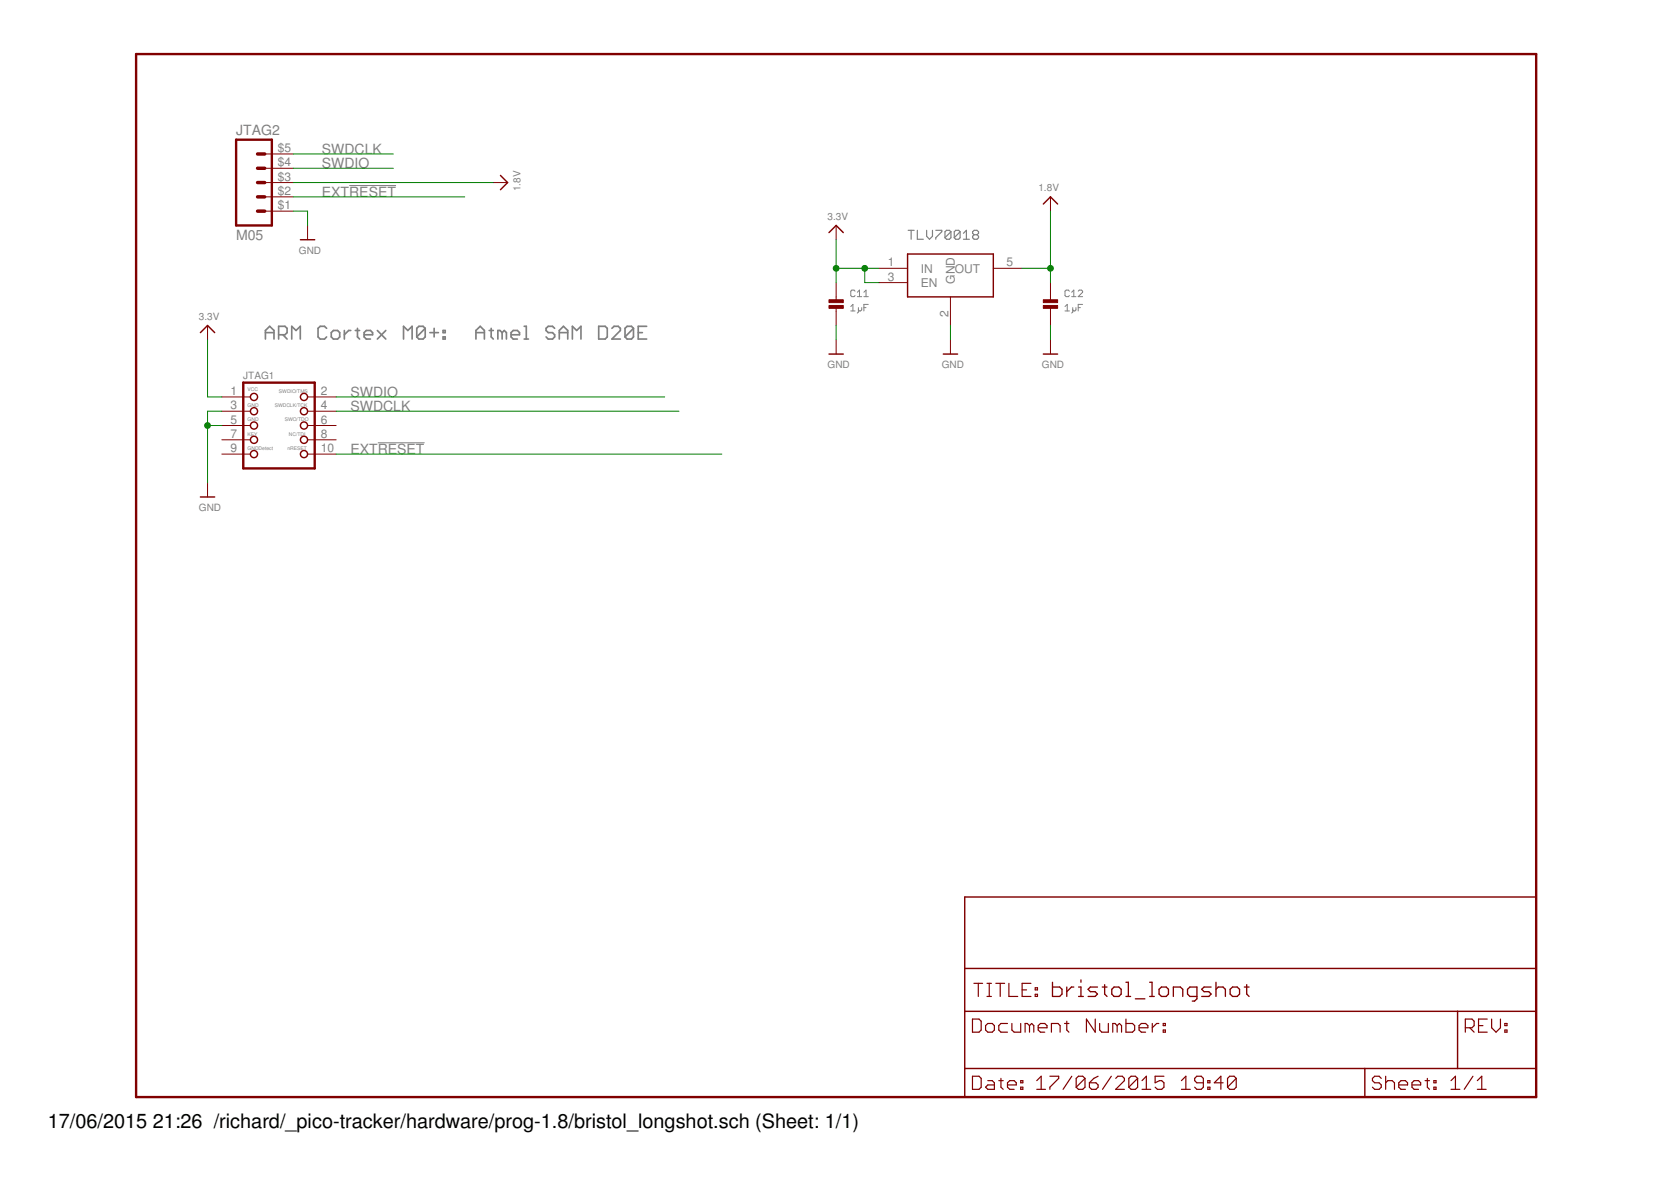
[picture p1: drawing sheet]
<?xml version="1.0" encoding="utf-8"?>
<!DOCTYPE eagle SYSTEM "eagle.dtd">
<!--
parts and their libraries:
SparkFun: Licensing: CC v3.0 Share-Alike You are welcome to use this library for commercial purposes.
microbuilder_v3: This work is placed in the public domain, and may be freely used for commercial and non-commercial work with the following conditions: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
-->
<eagle version="7.3.0">
<drawing>
<settings>
<setting alwaysvectorfont="no"/>
<setting verticaltext="up"/>
</settings>
<grid distance="0.1" unitdist="inch" unit="inch" style="lines" multiple="1" display="no" altdistance="0.01" altunitdist="inch" altunit="inch"/>
<schematic xreflabel="%F%N/%S.%C%R" xrefpart="/%S.%C%R">
<libraries>
<library name="SparkFun">
<symbols>
<symbol name="LETTER_L">
<wire x1="0" y1="185.42" x2="248.92" y2="185.42" width="0.4064" layer="94"/>
<wire x1="248.92" y1="185.42" x2="248.92" y2="0" width="0.4064" layer="94"/>
<wire x1="0" y1="185.42" x2="0" y2="0" width="0.4064" layer="94"/>
<wire x1="0" y1="0" x2="248.92" y2="0" width="0.4064" layer="94"/>
</symbol>
<symbol name="DOCFIELD">
<wire x1="0" y1="0" x2="71.12" y2="0" width="0.254" layer="94"/>
<wire x1="101.6" y1="15.24" x2="87.63" y2="15.24" width="0.254" layer="94"/>
<wire x1="0" y1="0" x2="0" y2="5.08" width="0.254" layer="94"/>
<wire x1="0" y1="5.08" x2="71.12" y2="5.08" width="0.254" layer="94"/>
<wire x1="0" y1="5.08" x2="0" y2="15.24" width="0.254" layer="94"/>
<wire x1="101.6" y1="15.24" x2="101.6" y2="5.08" width="0.254" layer="94"/>
<wire x1="71.12" y1="5.08" x2="71.12" y2="0" width="0.254" layer="94"/>
<wire x1="71.12" y1="5.08" x2="87.63" y2="5.08" width="0.254" layer="94"/>
<wire x1="71.12" y1="0" x2="101.6" y2="0" width="0.254" layer="94"/>
<wire x1="87.63" y1="15.24" x2="87.63" y2="5.08" width="0.254" layer="94"/>
<wire x1="87.63" y1="15.24" x2="0" y2="15.24" width="0.254" layer="94"/>
<wire x1="87.63" y1="5.08" x2="101.6" y2="5.08" width="0.254" layer="94"/>
<wire x1="101.6" y1="5.08" x2="101.6" y2="0" width="0.254" layer="94"/>
<wire x1="0" y1="15.24" x2="0" y2="22.86" width="0.254" layer="94"/>
<wire x1="101.6" y1="35.56" x2="0" y2="35.56" width="0.254" layer="94"/>
<wire x1="101.6" y1="35.56" x2="101.6" y2="22.86" width="0.254" layer="94"/>
<wire x1="0" y1="22.86" x2="101.6" y2="22.86" width="0.254" layer="94"/>
<wire x1="0" y1="22.86" x2="0" y2="35.56" width="0.254" layer="94"/>
<wire x1="101.6" y1="22.86" x2="101.6" y2="15.24" width="0.254" layer="94"/>
<text x="1.27" y="1.27" size="2.54" layer="94" font="vector">Date:</text>
<text x="12.7" y="1.27" size="2.54" layer="94" font="vector">&gt;LAST_DATE_TIME</text>
<text x="72.39" y="1.27" size="2.54" layer="94" font="vector">Sheet:</text>
<text x="86.36" y="1.27" size="2.54" layer="94" font="vector">&gt;SHEET</text>
<text x="88.9" y="11.43" size="2.54" layer="94" font="vector">REV:</text>
<text x="1.524" y="17.78" size="2.54" layer="94" font="vector">TITLE:</text>
<text x="1.27" y="11.43" size="2.54" layer="94" font="vector">Document Number:</text>
<text x="15.494" y="17.78" size="2.7432" layer="94" font="vector">&gt;DRAWING_NAME</text>
</symbol>
</symbols>
<devicesets>
<deviceset name="FRAME-LETTER" prefix="FRAME">
<gates>
<gate name="G$1" symbol="LETTER_L" x="0" y="0"/>
<gate name="G$2" symbol="DOCFIELD" x="147.32" y="0" addlevel="must"/>
</gates>
<devices>
<device name="">
<technologies>
<technology name=""/>
</technologies>
</device>
</devices>
</deviceset>
</devicesets>
</library>
<library name="microbuilder_v3">
<symbols>
<symbol name="GND">
<wire x1="-1.27" y1="0" x2="1.27" y2="0" width="0.254" layer="94"/>
<text x="-1.524" y="-2.54" size="1.27" layer="96">&gt;VALUE</text>
<pin name="GND" x="0" y="2.54" visible="off" length="short" direction="sup" rot="R270"/>
</symbol>
<symbol name="JTAG-CORTEXM3">
<wire x1="-6.35" y1="12.7" x2="6.35" y2="12.7" width="0.4064" layer="94"/>
<wire x1="6.35" y1="-2.54" x2="6.35" y2="12.7" width="0.4064" layer="94"/>
<wire x1="6.35" y1="-2.54" x2="-6.35" y2="-2.54" width="0.4064" layer="94"/>
<wire x1="-6.35" y1="12.7" x2="-6.35" y2="-2.54" width="0.4064" layer="94"/>
<circle x="-4.445" y="10.16" radius="0.635" width="0.254" layer="94"/>
<circle x="-4.445" y="7.62" radius="0.635" width="0.254" layer="94"/>
<circle x="-4.445" y="5.08" radius="0.635" width="0.254" layer="94"/>
<circle x="-4.445" y="2.54" radius="0.635" width="0.254" layer="94"/>
<circle x="-4.445" y="0" radius="0.635" width="0.254" layer="94"/>
<circle x="4.445" y="10.16" radius="0.635" width="0.254" layer="94"/>
<circle x="4.445" y="7.62" radius="0.635" width="0.254" layer="94"/>
<circle x="4.445" y="5.08" radius="0.635" width="0.254" layer="94"/>
<circle x="4.445" y="2.54" radius="0.635" width="0.254" layer="94"/>
<circle x="4.445" y="0" radius="0.635" width="0.254" layer="94"/>
<text x="-6.35" y="13.335" size="1.27" layer="95">&gt;NAME</text>
<text x="1.524" y="0.762" size="0.635" layer="95">nRESET</text>
<text x="1.778" y="3.302" size="0.635" layer="95">NC/TDI</text>
<text x="1.016" y="5.842" size="0.635" layer="95">SWO/TDO</text>
<text x="-0.762" y="8.382" size="0.635" layer="95">SWDCLK/TCK</text>
<text x="0" y="10.922" size="0.635" layer="95">SWDIO/TMS</text>
<text x="-5.588" y="11.176" size="0.635" layer="95">VCC</text>
<text x="-5.588" y="8.382" size="0.635" layer="95">GND</text>
<text x="-5.588" y="5.842" size="0.635" layer="95">GND</text>
<text x="-5.588" y="3.302" size="0.635" layer="95">KEY</text>
<text x="-5.588" y="0.762" size="0.635" layer="95">GNDDetect</text>
<text x="-6.35" y="-4.445" size="1.27" layer="96">&gt;VALUE</text>
<pin name="1" x="-10.16" y="10.16" visible="pad" length="middle" direction="pas" swaplevel="1"/>
<pin name="2" x="10.16" y="10.16" visible="pad" length="middle" direction="pas" swaplevel="1" rot="R180"/>
<pin name="3" x="-10.16" y="7.62" visible="pad" length="middle" direction="pas" swaplevel="1"/>
<pin name="4" x="10.16" y="7.62" visible="pad" length="middle" direction="pas" swaplevel="1" rot="R180"/>
<pin name="5" x="-10.16" y="5.08" visible="pad" length="middle" direction="pas" swaplevel="1"/>
<pin name="6" x="10.16" y="5.08" visible="pad" length="middle" direction="pas" swaplevel="1" rot="R180"/>
<pin name="7" x="-10.16" y="2.54" visible="pad" length="middle" direction="pas" swaplevel="1"/>
<pin name="8" x="10.16" y="2.54" visible="pad" length="middle" direction="pas" swaplevel="1" rot="R180"/>
<pin name="9" x="-10.16" y="0" visible="pad" length="middle" direction="pas" swaplevel="1"/>
<pin name="10" x="10.16" y="0" visible="pad" length="middle" direction="pas" swaplevel="1" rot="R180"/>
</symbol>
<symbol name="3.3V">
<wire x1="-1.27" y1="-1.27" x2="0" y2="0" width="0.254" layer="94"/>
<wire x1="0" y1="0" x2="1.27" y2="-1.27" width="0.254" layer="94"/>
<text x="-1.524" y="1.016" size="1.27" layer="96">&gt;VALUE</text>
<pin name="3.3V" x="0" y="-2.54" visible="off" length="short" direction="sup" rot="R90"/>
</symbol>
<symbol name="1.8V">
<wire x1="-1.27" y1="-1.27" x2="0" y2="0" width="0.254" layer="94"/>
<wire x1="0" y1="0" x2="1.27" y2="-1.27" width="0.254" layer="94"/>
<text x="-1.524" y="1.016" size="1.27" layer="96">&gt;VALUE</text>
<pin name="1.8V" x="0" y="-2.54" visible="off" length="short" direction="sup" rot="R90"/>
</symbol>
<symbol name="CAPACITOR">
<wire x1="0" y1="0.762" x2="0" y2="0" width="0.1524" layer="94"/>
<wire x1="0" y1="2.54" x2="0" y2="1.778" width="0.1524" layer="94"/>
<text x="2.54" y="2.54" size="1.27" layer="95" font="vector">&gt;NAME</text>
<text x="2.54" y="0" size="1.27" layer="96" font="vector">&gt;VALUE</text>
<rectangle x1="-1.27" y1="0.508" x2="1.27" y2="1.016" layer="94"/>
<rectangle x1="-1.27" y1="1.524" x2="1.27" y2="2.032" layer="94"/>
<pin name="P$1" x="0" y="5.08" visible="off" length="short" direction="pas" swaplevel="1" rot="R270"/>
<pin name="P$2" x="0" y="-2.54" visible="off" length="short" direction="pas" swaplevel="1" rot="R90"/>
</symbol>
</symbols>
<devicesets>
<deviceset name="GND">
<gates>
<gate name="G$1" symbol="GND" x="0" y="0"/>
</gates>
<devices>
<device name="">
<technologies>
<technology name=""/>
</technologies>
</device>
</devices>
</deviceset>
<deviceset name="JTAG-CORTEXM3" prefix="JTAG" uservalue="yes">
<gates>
<gate name="G$1" symbol="JTAG-CORTEXM3" x="0" y="-5.08"/>
</gates>
<devices>
<device name="SMT" package="2X05_1.27MM_SMT">
<connects>
<connect gate="G$1" pin="1" pad="1"/>
<connect gate="G$1" pin="10" pad="10"/>
<connect gate="G$1" pin="2" pad="2"/>
<connect gate="G$1" pin="3" pad="3"/>
<connect gate="G$1" pin="4" pad="4"/>
<connect gate="G$1" pin="5" pad="5"/>
<connect gate="G$1" pin="6" pad="6"/>
<connect gate="G$1" pin="7" pad="7"/>
<connect gate="G$1" pin="8" pad="8"/>
<connect gate="G$1" pin="9" pad="9"/>
</connects>
<technologies>
<technology name=""/>
</technologies>
</device>
<device name="MOLEX" package="CORTEXM3_SWD10_MOLEX">
<connects>
<connect gate="G$1" pin="1" pad="1"/>
<connect gate="G$1" pin="10" pad="10"/>
<connect gate="G$1" pin="2" pad="2"/>
<connect gate="G$1" pin="3" pad="3"/>
<connect gate="G$1" pin="4" pad="4"/>
<connect gate="G$1" pin="5" pad="5"/>
<connect gate="G$1" pin="6" pad="6"/>
<connect gate="G$1" pin="7" pad="7"/>
<connect gate="G$1" pin="8" pad="8"/>
<connect gate="G$1" pin="9" pad="9"/>
</connects>
<technologies>
<technology name=""/>
</technologies>
</device>
<device name="MOLEX20" package="JTAG-ARM">
<connects>
<connect gate="G$1" pin="1" pad="1"/>
<connect gate="G$1" pin="10" pad="15"/>
<connect gate="G$1" pin="2" pad="7"/>
<connect gate="G$1" pin="3" pad="4"/>
<connect gate="G$1" pin="4" pad="9"/>
<connect gate="G$1" pin="5" pad="6"/>
<connect gate="G$1" pin="6" pad="13"/>
<connect gate="G$1" pin="7" pad="10"/>
<connect gate="G$1" pin="8" pad="17"/>
<connect gate="G$1" pin="9" pad="8"/>
</connects>
<technologies>
<technology name=""/>
</technologies>
</device>
<device name="" package="2X05_1.27MM">
<connects>
<connect gate="G$1" pin="1" pad="1"/>
<connect gate="G$1" pin="10" pad="10"/>
<connect gate="G$1" pin="2" pad="2"/>
<connect gate="G$1" pin="3" pad="3"/>
<connect gate="G$1" pin="4" pad="4"/>
<connect gate="G$1" pin="5" pad="5"/>
<connect gate="G$1" pin="6" pad="6"/>
<connect gate="G$1" pin="7" pad="7"/>
<connect gate="G$1" pin="8" pad="8"/>
<connect gate="G$1" pin="9" pad="9"/>
</connects>
<technologies>
<technology name=""/>
</technologies>
</device>
</devices>
</deviceset>
<deviceset name="3.3V">
<gates>
<gate name="G$1" symbol="3.3V" x="0" y="0"/>
</gates>
<devices>
<device name="">
<technologies>
<technology name=""/>
</technologies>
</device>
</devices>
</deviceset>
<deviceset name="1.8V">
<gates>
<gate name="G$1" symbol="1.8V" x="0" y="0"/>
</gates>
<devices>
<device name="">
<technologies>
<technology name=""/>
</technologies>
</device>
</devices>
</deviceset>
<deviceset name="CAP_CERAMIC" prefix="C" uservalue="yes">
<gates>
<gate name="G$1" symbol="CAPACITOR" x="0" y="-2.54"/>
</gates>
<devices>
<device name="0805" package="0805">
<connects>
<connect gate="G$1" pin="P$1" pad="1"/>
<connect gate="G$1" pin="P$2" pad="2"/>
</connects>
<technologies>
<technology name=""/>
</technologies>
</device>
<device name="1206" package="1206">
<connects>
<connect gate="G$1" pin="P$1" pad="1"/>
<connect gate="G$1" pin="P$2" pad="2"/>
</connects>
<technologies>
<technology name=""/>
</technologies>
</device>
<device name="0603" package="0603">
<connects>
<connect gate="G$1" pin="P$1" pad="1"/>
<connect gate="G$1" pin="P$2" pad="2"/>
</connects>
<technologies>
<technology name=""/>
</technologies>
</device>
<device name="0402" package="0402">
<connects>
<connect gate="G$1" pin="P$1" pad="1"/>
<connect gate="G$1" pin="P$2" pad="2"/>
</connects>
<technologies>
<technology name=""/>
</technologies>
</device>
<device name="0603MINI" package="0603-MINI">
<connects>
<connect gate="G$1" pin="P$1" pad="1"/>
<connect gate="G$1" pin="P$2" pad="2"/>
</connects>
<technologies>
<technology name=""/>
</technologies>
</device>
<device name="0805-NOTHERMALS" package="0805_NOTHERMALS">
<connects>
<connect gate="G$1" pin="P$1" pad="1"/>
<connect gate="G$1" pin="P$2" pad="2"/>
</connects>
<technologies>
<technology name=""/>
</technologies>
</device>
<device name="_0402" package="_0402">
<connects>
<connect gate="G$1" pin="P$1" pad="1"/>
<connect gate="G$1" pin="P$2" pad="2"/>
</connects>
<technologies>
<technology name=""/>
</technologies>
</device>
<device name="_0402MP" package="_0402MP">
<connects>
<connect gate="G$1" pin="P$1" pad="1"/>
<connect gate="G$1" pin="P$2" pad="2"/>
</connects>
<technologies>
<technology name=""/>
</technologies>
</device>
<device name="_0603" package="_0603">
<connects>
<connect gate="G$1" pin="P$1" pad="1"/>
<connect gate="G$1" pin="P$2" pad="2"/>
</connects>
<technologies>
<technology name=""/>
</technologies>
</device>
<device name="_0603MP" package="_0603MP">
<connects>
<connect gate="G$1" pin="P$1" pad="1"/>
<connect gate="G$1" pin="P$2" pad="2"/>
</connects>
<technologies>
<technology name=""/>
</technologies>
</device>
<device name="_0805" package="_0805">
<connects>
<connect gate="G$1" pin="P$1" pad="1"/>
<connect gate="G$1" pin="P$2" pad="2"/>
</connects>
<technologies>
<technology name=""/>
</technologies>
</device>
<device name="_0805MP" package="_0805MP">
<connects>
<connect gate="G$1" pin="P$1" pad="1"/>
<connect gate="G$1" pin="P$2" pad="2"/>
</connects>
<technologies>
<technology name=""/>
</technologies>
</device>
</devices>
</deviceset>
</devicesets>
</library>
<library name="fbri">
<symbols>
<symbol name="M05">
<wire x1="1.27" y1="-7.62" x2="-5.08" y2="-7.62" width="0.4064" layer="94"/>
<wire x1="-1.27" y1="0" x2="0" y2="0" width="0.6096" layer="94"/>
<wire x1="-1.27" y1="-2.54" x2="0" y2="-2.54" width="0.6096" layer="94"/>
<wire x1="-1.27" y1="-5.08" x2="0" y2="-5.08" width="0.6096" layer="94"/>
<wire x1="-5.08" y1="7.62" x2="-5.08" y2="-7.62" width="0.4064" layer="94"/>
<wire x1="1.27" y1="-7.62" x2="1.27" y2="7.62" width="0.4064" layer="94"/>
<wire x1="-5.08" y1="7.62" x2="1.27" y2="7.62" width="0.4064" layer="94"/>
<wire x1="-1.27" y1="5.08" x2="0" y2="5.08" width="0.6096" layer="94"/>
<wire x1="-1.27" y1="2.54" x2="0" y2="2.54" width="0.6096" layer="94"/>
<text x="-5.08" y="-10.16" size="1.778" layer="96">&gt;VALUE</text>
<text x="-5.08" y="8.382" size="1.778" layer="95">&gt;NAME</text>
<pin name="1" x="5.08" y="-5.08" visible="pad" length="middle" direction="pas" swaplevel="1" rot="R180"/>
<pin name="2" x="5.08" y="-2.54" visible="pad" length="middle" direction="pas" swaplevel="1" rot="R180"/>
<pin name="3" x="5.08" y="0" visible="pad" length="middle" direction="pas" swaplevel="1" rot="R180"/>
<pin name="4" x="5.08" y="2.54" visible="pad" length="middle" direction="pas" swaplevel="1" rot="R180"/>
<pin name="5" x="5.08" y="5.08" visible="pad" length="middle" direction="pas" swaplevel="1" rot="R180"/>
</symbol>
</symbols>
<devicesets>
<deviceset name="M05">
<gates>
<gate name="A" symbol="M05" x="0" y="0"/>
</gates>
<devices>
<device name="" package="M05_SIDE">
<connects>
<connect gate="A" pin="1" pad="$1"/>
<connect gate="A" pin="2" pad="$2"/>
<connect gate="A" pin="3" pad="$3"/>
<connect gate="A" pin="4" pad="$4"/>
<connect gate="A" pin="5" pad="$5"/>
</connects>
<technologies>
<technology name=""/>
</technologies>
</device>
</devices>
</deviceset>
</devicesets>
</library>
<library name="microbuilder">
<symbols>
<symbol name="GND">
<wire x1="-1.27" y1="0" x2="1.27" y2="0" width="0.254" layer="94"/>
<text x="-1.524" y="-2.54" size="1.27" layer="96">&gt;VALUE</text>
<pin name="GND" x="0" y="2.54" visible="off" length="short" direction="sup" rot="R270"/>
</symbol>
</symbols>
<devicesets>
<deviceset name="GND">
<gates>
<gate name="G$1" symbol="GND" x="0" y="0"/>
</gates>
<devices>
<device name="">
<technologies>
<technology name=""/>
</technologies>
</device>
</devices>
</deviceset>
</devicesets>
</library>
<library name="tlv700">
<symbols>
<symbol name="TLV700">
<pin name="GND" x="7.62" y="-5.08" length="middle" rot="R90"/>
<pin name="EN" x="-5.08" y="2.54" length="middle"/>
<pin name="IN" x="-5.08" y="5.08" length="middle"/>
<pin name="OUT" x="20.32" y="5.08" length="middle" rot="R180"/>
<wire x1="0" y1="7.62" x2="15.24" y2="7.62" width="0.254" layer="94"/>
<wire x1="15.24" y1="7.62" x2="15.24" y2="0" width="0.254" layer="94"/>
<wire x1="15.24" y1="0" x2="0" y2="0" width="0.254" layer="94"/>
<wire x1="0" y1="0" x2="0" y2="7.62" width="0.254" layer="94"/>
</symbol>
</symbols>
<devicesets>
<deviceset name="TLV700">
<gates>
<gate name="G$1" symbol="TLV700" x="0" y="0"/>
</gates>
<devices>
<device name="DCC" package="SOT23-5L">
<connects>
<connect gate="G$1" pin="EN" pad="3"/>
<connect gate="G$1" pin="GND" pad="2"/>
<connect gate="G$1" pin="IN" pad="1"/>
<connect gate="G$1" pin="OUT" pad="5"/>
</connects>
<technologies>
<technology name=""/>
</technologies>
</device>
<device name="DCK" package="SC70-5L">
<connects>
<connect gate="G$1" pin="EN" pad="3"/>
<connect gate="G$1" pin="GND" pad="2"/>
<connect gate="G$1" pin="IN" pad="1"/>
<connect gate="G$1" pin="OUT" pad="5"/>
</connects>
<technologies>
<technology name=""/>
</technologies>
</device>
</devices>
</deviceset>
</devicesets>
</library>
</libraries>
<attributes>
</attributes>
<variantdefs>
</variantdefs>
<classes>
<class number="0" name="default" width="0" drill="0">
</class>
</classes>
<parts>
<part name="FRAME1" library="SparkFun" deviceset="FRAME-LETTER" device=""/>
<part name="U$6" library="microbuilder_v3" deviceset="GND" device=""/>
<part name="JTAG2" library="fbri" deviceset="M05" device=""/>
<part name="U$1" library="microbuilder_v3" deviceset="GND" device=""/>
<part name="JTAG1" library="microbuilder_v3" deviceset="JTAG-CORTEXM3" device="SMT"/>
<part name="U$2" library="microbuilder_v3" deviceset="3.3V" device=""/>
<part name="U$34" library="microbuilder_v3" deviceset="1.8V" device=""/>
<part name="U1" library="tlv700" deviceset="TLV700" device="DCK" value="TLV70018DCK"/>
<part name="U$70" library="microbuilder" deviceset="GND" device=""/>
<part name="U$83" library="microbuilder" deviceset="GND" device=""/>
<part name="U$84" library="microbuilder" deviceset="GND" device=""/>
<part name="U$4" library="microbuilder_v3" deviceset="3.3V" device=""/>
<part name="C11" library="microbuilder_v3" deviceset="CAP_CERAMIC" device="_0402" value="1µF"/>
<part name="C12" library="microbuilder_v3" deviceset="CAP_CERAMIC" device="_0402" value="1µF"/>
<part name="U$3" library="microbuilder_v3" deviceset="1.8V" device=""/>
</parts>
<sheets>
<sheet>
<plain>
<text x="22.86" y="134.62" size="2.54" layer="97" font="vector" ratio="11">ARM Cortex M0+:  Atmel SAM D20E</text>
<text x="137.16" y="152.4" size="1.778" layer="97" font="vector" ratio="12">TLV70018</text>
</plain>
<instances>
<instance part="FRAME1" gate="G$1" x="0" y="0"/>
<instance part="FRAME1" gate="G$2" x="147.32" y="0"/>
<instance part="U$6" gate="G$1" x="30.48" y="152.4"/>
<instance part="JTAG2" gate="A" x="22.86" y="162.56"/>
<instance part="U$1" gate="G$1" x="12.7" y="106.68"/>
<instance part="JTAG1" gate="G$1" x="25.4" y="114.3"/>
<instance part="U$2" gate="G$1" x="12.7" y="137.16"/>
<instance part="U$34" gate="G$1" x="162.56" y="160.02" rot="MR0"/>
<instance part="U1" gate="G$1" x="137.16" y="142.24"/>
<instance part="U$70" gate="G$1" x="144.78" y="132.08"/>
<instance part="U$83" gate="G$1" x="124.46" y="132.08"/>
<instance part="U$84" gate="G$1" x="162.56" y="132.08"/>
<instance part="U$4" gate="G$1" x="124.46" y="154.94"/>
<instance part="C11" gate="G$1" x="124.46" y="139.7"/>
<instance part="C12" gate="G$1" x="162.56" y="139.7"/>
<instance part="U$3" gate="G$1" x="66.04" y="162.56" rot="MR90"/>
</instances>
<busses>
</busses>
<nets>
<net name="GND" class="0">
<segment>
<pinref part="JTAG2" gate="A" pin="1"/>
<wire x1="27.94" y1="157.48" x2="30.48" y2="157.48" width="0.1524" layer="91"/>
<pinref part="U$6" gate="G$1" pin="GND"/>
<wire x1="30.48" y1="157.48" x2="30.48" y2="154.94" width="0.1524" layer="91"/>
</segment>
<segment>
<wire x1="15.24" y1="121.92" x2="12.7" y2="121.92" width="0.1524" layer="91"/>
<wire x1="12.7" y1="121.92" x2="12.7" y2="119.38" width="0.1524" layer="91"/>
<wire x1="12.7" y1="119.38" x2="15.24" y2="119.38" width="0.1524" layer="91"/>
<wire x1="12.7" y1="119.38" x2="12.7" y2="109.22" width="0.1524" layer="91"/>
<pinref part="U$1" gate="G$1" pin="GND"/>
<junction x="12.7" y="119.38"/>
<pinref part="JTAG1" gate="G$1" pin="3"/>
<pinref part="JTAG1" gate="G$1" pin="5"/>
</segment>
<segment>
<pinref part="U$83" gate="G$1" pin="GND"/>
<wire x1="124.46" y1="137.16" x2="124.46" y2="134.62" width="0.1524" layer="91"/>
<pinref part="C11" gate="G$1" pin="P$2"/>
</segment>
<segment>
<pinref part="U$70" gate="G$1" pin="GND"/>
<pinref part="U1" gate="G$1" pin="GND"/>
<wire x1="144.78" y1="134.62" x2="144.78" y2="137.16" width="0.1524" layer="91"/>
</segment>
<segment>
<pinref part="U$84" gate="G$1" pin="GND"/>
<wire x1="162.56" y1="134.62" x2="162.56" y2="137.16" width="0.1524" layer="91"/>
<pinref part="C12" gate="G$1" pin="P$2"/>
</segment>
</net>
<net name="SWDIO" class="0">
<segment>
<pinref part="JTAG2" gate="A" pin="4"/>
<wire x1="27.94" y1="165.1" x2="45.72" y2="165.1" width="0.1524" layer="91"/>
<label x="33.02" y="165.1" size="1.778" layer="95"/>
</segment>
<segment>
<wire x1="93.98" y1="124.46" x2="35.56" y2="124.46" width="0.1524" layer="91"/>
<pinref part="JTAG1" gate="G$1" pin="2"/>
<label x="38.1" y="124.46" size="1.778" layer="95"/>
</segment>
</net>
<net name="SWDCLK" class="0">
<segment>
<pinref part="JTAG2" gate="A" pin="5"/>
<wire x1="27.94" y1="167.64" x2="45.72" y2="167.64" width="0.1524" layer="91"/>
<label x="33.02" y="167.64" size="1.778" layer="95"/>
</segment>
<segment>
<wire x1="96.52" y1="121.92" x2="35.56" y2="121.92" width="0.1524" layer="91"/>
<pinref part="JTAG1" gate="G$1" pin="4"/>
<label x="38.1" y="121.92" size="1.778" layer="95"/>
</segment>
</net>
<net name="EXT!RESET" class="0">
<segment>
<pinref part="JTAG2" gate="A" pin="2"/>
<wire x1="27.94" y1="160.02" x2="58.42" y2="160.02" width="0.1524" layer="91"/>
<label x="33.02" y="160.02" size="1.778" layer="95"/>
</segment>
<segment>
<pinref part="JTAG1" gate="G$1" pin="10"/>
<wire x1="35.56" y1="114.3" x2="104.14" y2="114.3" width="0.1524" layer="91"/>
<label x="38.1" y="114.3" size="1.778" layer="95"/>
</segment>
</net>
<net name="3.3V" class="0">
<segment>
<pinref part="JTAG1" gate="G$1" pin="1"/>
<pinref part="U$2" gate="G$1" pin="3.3V"/>
<wire x1="15.24" y1="124.46" x2="12.7" y2="124.46" width="0.1524" layer="91"/>
<wire x1="12.7" y1="124.46" x2="12.7" y2="134.62" width="0.1524" layer="91"/>
</segment>
<segment>
<wire x1="124.46" y1="152.4" x2="124.46" y2="147.32" width="0.1524" layer="91"/>
<pinref part="U1" gate="G$1" pin="IN"/>
<wire x1="124.46" y1="147.32" x2="124.46" y2="144.78" width="0.1524" layer="91"/>
<wire x1="132.08" y1="147.32" x2="129.54" y2="147.32" width="0.1524" layer="91"/>
<junction x="124.46" y="147.32"/>
<pinref part="U1" gate="G$1" pin="EN"/>
<wire x1="129.54" y1="147.32" x2="124.46" y2="147.32" width="0.1524" layer="91"/>
<wire x1="129.54" y1="144.78" x2="132.08" y2="144.78" width="0.1524" layer="91"/>
<wire x1="129.54" y1="144.78" x2="129.54" y2="147.32" width="0.1524" layer="91"/>
<junction x="129.54" y="147.32"/>
<pinref part="U$4" gate="G$1" pin="3.3V"/>
<pinref part="C11" gate="G$1" pin="P$1"/>
</segment>
</net>
<net name="1.8V" class="0">
<segment>
<pinref part="U1" gate="G$1" pin="OUT"/>
<wire x1="157.48" y1="147.32" x2="162.56" y2="147.32" width="0.1524" layer="91"/>
<wire x1="162.56" y1="147.32" x2="162.56" y2="144.78" width="0.1524" layer="91"/>
<wire x1="162.56" y1="157.48" x2="162.56" y2="147.32" width="0.1524" layer="91"/>
<junction x="162.56" y="147.32"/>
<pinref part="C12" gate="G$1" pin="P$1"/>
<pinref part="U$34" gate="G$1" pin="1.8V"/>
</segment>
<segment>
<pinref part="JTAG2" gate="A" pin="3"/>
<wire x1="27.94" y1="162.56" x2="63.5" y2="162.56" width="0.1524" layer="91"/>
<pinref part="U$3" gate="G$1" pin="1.8V"/>
</segment>
</net>
</nets>
</sheet>
</sheets>
</schematic>
</drawing>
</eagle>
